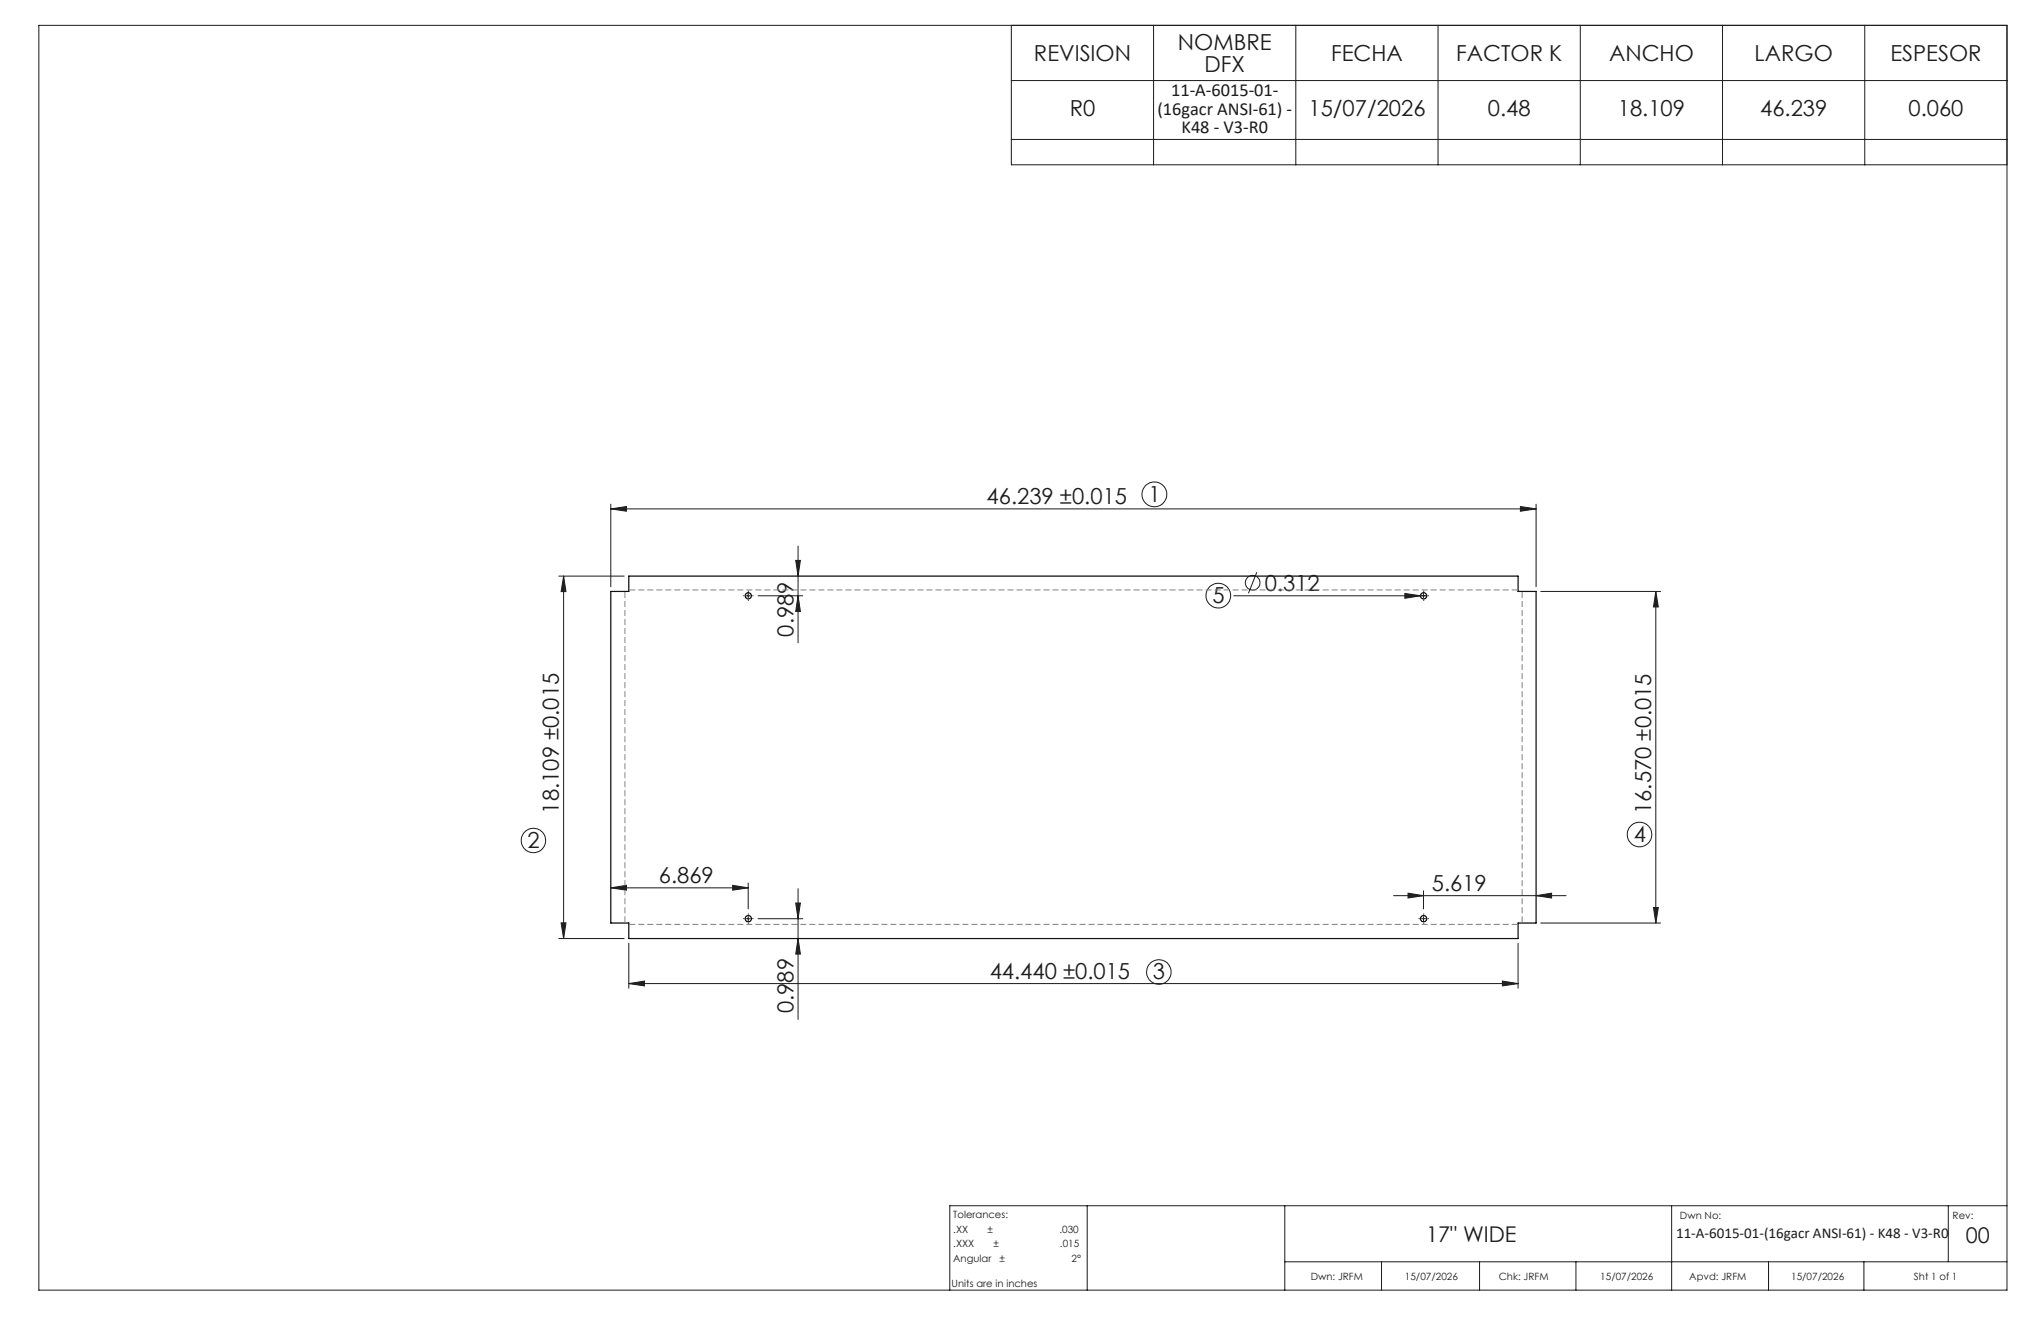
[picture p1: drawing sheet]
<svg xmlns="http://www.w3.org/2000/svg" width="432mm" height="279mm" viewBox="0 0 432 279" stroke-linecap="round" stroke-linejoin="round" font-family="sans-serif">
<g fill="none" stroke="#191924" stroke-width=".21">
<path d="M8.2 5.4h416.4v267.5h-416.4zM214 5.4v29.5h210.6M214 17h210.6M244.1 5.4v29.5M274.1 5.4v29.5M304.2 5.4v29.5M334.3 5.4v29.5M364.4 5.4v29.5M394.5 5.4v29.5M214 29.5h210.6M129.2 107.6l3.3-.5v1zM129.2 106.6v17.5"/>
<path d="M129.2 107.6h195.8M168.3 118.5h1l-.5 3.3zM168.8 115.5v20.5M321.7 107.1l3.3 .5-3.3 .5zM325 106.6v17.5M118.2 121.8h13.8M119.2 121.8l.5 3.3h-1zM119.2 121.8v76.7M157.9 126h.8M158.3 125.6v.8M160.4 126h9.4M168.8 126l.5 3.3h-1z"/>
<path d="M261 126h40.8M265.9 121l-1.8 4.5M297.2 125.5l3.3 .5-3.3 .5zM301.2 125.6v.8M326 125.1h25.3M350.3 125.1l.5 3.3h-1zM350.3 125.1v70.1M118.2 198.5h13.8M118.7 195.2h1l-.5 3.3zM129.2 187.8l3.3-.5v1zM129.2 187.8h29.1M133 199.5v9.5"/>
<path d="M155 187.3l3.3 .5-3.3 .5zM157.9 194.3h.8M158.3 186.8v5.4M158.3 193.9v.8M160.4 194.3h9.4M168.3 191h1l-.5 3.3zM168.8 198.5l.5 3.3h-1zM168.8 188v27.6M294.8 189.4h36.5M297.9 188.9l3.3 .5-3.3 .5zM300.8 194.3h.8M301.2 188.4v3.8"/>
<path d="M301.2 193.9v.8M321.2 199.5v9.5M325 189.4l3.3-.5v1zM326 195.2h25.3M349.8 191.9h1l-.5 3.3zM133 208l3.3-.5v1zM133 208h188.2M317.9 207.5l3.3 .5-3.3 .5zM230 255v17.9M271.8 255v17.9M353.7 255v17.9M412.2 255v11.9"/>
<path d="M424.6 255h-223.7v17.9M271.8 266.9h152.8M292.3 266.9v6M313 266.9v6M333.4 266.9v6M374.2 266.9v6M394.3 266.9v6"/>
<circle cx="244.2" cy="104.6" r="2.62"/>
<circle cx="257.7" cy="126" r="2.61"/>
<circle cx="265" cy="123.3" r="1.55"/>
<circle cx="112.9" cy="177.8" r="2.58"/>
<circle cx="346.9" cy="176.5" r="2.61"/>
<circle cx="245.2" cy="205.6" r="2.59"/>
</g>
<g fill="none" stroke="#000" stroke-width=".25">
<path d="M129.2 125.1h3.8v-3.3h188.2v3.3h3.8v70.1h-3.8v3.3h-188.2v-3.3h-3.8z"/>
<circle cx="158.3" cy="126" r=".65"/>
<circle cx="301.2" cy="126" r=".67"/>
<circle cx="158.3" cy="194.3" r=".67"/>
<circle cx="301.2" cy="194.3" r=".67"/>
</g>
<g fill="none" stroke="#191924" stroke-width=".21" stroke-dasharray="15.2 1.3 1.3 1.3" stroke-linecap="butt">
<path d="M157.5 126h-.2M158.3 126.8v.3M158.3 125.2v-.3M159.2 126h.2M300.4 126h-.3M301.2 126.8v.3M301.2 125.2v-.3M302 126h.3M157.5 194.3h-.3M158.3 195.1v.3M158.3 193.5v-.3M159.2 194.3h.2"/>
<path d="M300.4 194.3h-.3M301.2 195.1v.3M301.2 193.5v-.3M302 194.3h.3"/>
</g>
<path d="M132.2 125.1v70.1M321.2 124.8h-188.1M133.1 195.5h188.1M322 195.2v-70.1" fill="none" stroke="#808080" stroke-width=".21" stroke-dasharray="1.3 .6" stroke-dashoffset="-.1" stroke-linecap="butt"/>
<g fill="#191924">
<path d="M297.2 125.5l3.3 .5-3.3 .5z"/>
<path d="M129.2 107.6l3.3-.5v1zM321.7 107.1l3.3 .5-3.3 .5zM129.2 187.8l3.3-.5v1zM155 187.3l3.3 .5-3.3 .5z"/>
<path d="M317.9 207.5l3.3 .5-3.3 .5zM133 208l3.3-.5v1z"/>
<path d="M325 189.4l3.3-.5v1zM297.9 188.9l3.3 .5-3.3 .5z"/>
<path d="M168.8 126l.5 3.3h-1zM168.3 118.5h1l-.5 3.3z"/>
<path d="M119.2 121.8l.5 3.3h-1zM118.7 195.2h1l-.5 3.3zM350.3 125.1l.5 3.3h-1zM349.8 191.9h1l-.5 3.3zM168.3 191h1l-.5 3.3zM168.8 198.5l.5 3.3h-1z"/>
</g>
<g font-size="4.7" fill="#191924">
<text x="249.2" y="10.6">NOMBRE</text>
<text x="218.8" y="12.9">REVISION</text>
<text x="254.8" y="15.1">DFX</text>
<text x="281.6" y="12.9">FECHA</text>
<text x="308.1" y="12.9">FACTOR K</text>
<text x="340.4" y="12.9">ANCHO</text>
<text x="371.2" y="12.9">LARGO</text>
<text x="399.9" y="12.9">ESPESOR</text>
<text x="226.3" y="24.5">R0</text>
<text x="276.8" y="24.5">15/07/2026</text>
<text x="314.8" y="24.5">0.48</text>
<text x="342.3" y="24.5">18.109</text>
<text x="372.4" y="24.5">46.239</text>
<text x="403.8" y="24.5">0.060</text>
<text x="208.7" y="106.6">46.239 ±0.015</text>
<text x="243" y="106.1">1</text>
<text x="267.6" y="124.9">0.312</text>
<text x="256.5" y="127.6">5</text>
<text x="167.8" y="134.6" transform="rotate(-90 167.8 134.6)">0.989</text>
<text x="118.2" y="172.1" transform="rotate(-90 118.2 172.1)">18.109 ±0.015</text>
<text x="349.3" y="172.2" transform="rotate(-90 349.3 172.2)">16.570 ±0.015</text>
<text x="111.6" y="179.4">2</text>
<text x="345.6" y="178.1">4</text>
<text x="139.4" y="186.7">6.869</text>
<text x="302.9" y="188.4">5.619</text>
<text x="209.4" y="207">44.440 ±0.015</text>
<text x="243.9" y="207.2">3</text>
<text x="167.8" y="214.3" transform="rotate(-90 167.8 214.3)">0.989</text>
</g>
<g font-size="4.6" fill="#191924">
<text x="301.7" y="262.7">17&quot; WIDE</text>
<text x="415.9" y="263">00</text>
</g>
<g font-size="3.9" fill="#191924">
<text x="247.8" y="20.3">11-A-6015-01-</text>
<text x="244.9" y="24.2">(16gacr ANSI-61) -</text>
<text x="250" y="28.1">K48 - V3-R0</text>
</g>
<text font-size="3.2" fill="#191924" x="354.6" y="261.8">11-A-6015-01-(16gacr ANSI-61) - K48 - V3-R0</text>
<g font-size="2.1" fill="#191924">
<text x="201.7" y="257.6">Tolerances:</text>
<text x="355.4" y="257.8">Dwn No:</text>
<text x="413.1" y="257.8">Rev:</text>
<text x="201.7" y="260.7">.XX</text>
<text x="201.7" y="263.9">.XXX</text>
<text x="208.9" y="260.7">±</text>
<text x="210.2" y="263.9">±</text>
<text x="224.1" y="260.7">.030</text>
<text x="224.3" y="263.9">.015</text>
<text x="201.7" y="267">Angular</text>
<text x="211.5" y="267">±</text>
<text x="226.7" y="267">2°</text>
<text x="201.3" y="272.3">Units are in inches</text>
<text x="277.3" y="270.7">Dwn: JRFM</text>
<text x="297.2" y="270.7">15/07/2026</text>
<text x="317.1" y="270.7">Chk: JRFM</text>
<text x="338.6" y="270.7">15/07/2026</text>
<text x="357.4" y="270.7">Apvd: JRFM</text>
<text x="378.9" y="270.7">15/07/2026</text>
<text x="404.9" y="270.7">Sht 1 of 1</text>
</g>
</svg>
